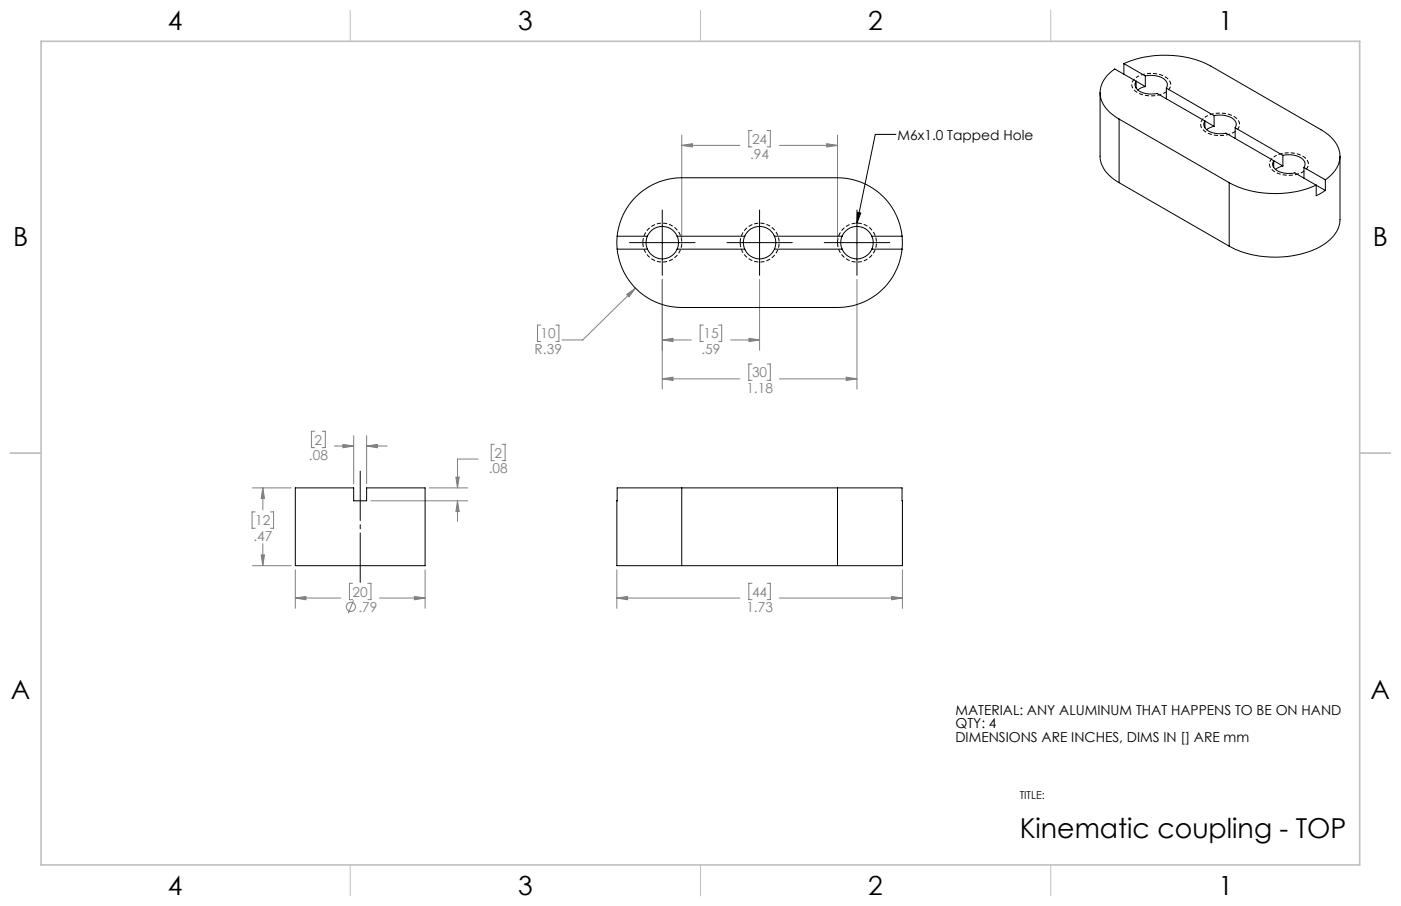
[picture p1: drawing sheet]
<svg xmlns="http://www.w3.org/2000/svg" width="432mm" height="279mm" viewBox="0 0 432 279" stroke-linecap="round" stroke-linejoin="round" font-family="sans-serif">
<g fill="none" stroke="#808080" stroke-width=".31">
<path d="M210.1 41.7v31.9M210.1 44.8h17.9M210.1 44.8l3.3-.5v1zM231.8 40.3h-1v5h1M236.5 40.3h.9v5h-.9M240.2 44.8h17.9M254.8 44.3l3.3 .5-3.3 .5zM258.1 41.7v31.9M193.1 90.8l2.8-1.9-2 2.6zM195.9 88.9l-16.3 15.9h-6.4M204.1 86.2v33.8M234.1 86.2v21.8"/>
<path d="M264.1 86.2v33.8M166.6 100.3h-.9v5h.9M171.3 100.3h1v5h-1M204.1 104.8h8.9M204.1 116.8h23.9M204.1 104.8l3.3-.5v1zM204.1 116.8l3.3-.5v1zM216.8 100.3h-1v5h1M221.5 100.3h.9v5h-.9M225.2 104.8h8.9M230.8 104.3l3.3 .5-3.3 .5zM231.8 112.3h-1v5h1"/>
<path d="M236.5 112.3h.9v5h-.9M240.2 116.8h23.9M260.8 116.3l3.3 .5-3.3 .5zM96.9 133h-.9v5h.9M99.3 133h1v5h-1M103 137.5h6M105.7 137.1l3.3 .4-3.3 .6zM109 134.4v14.8M113 134.4v14.8M113 137.5h6.3M113 137.5l3.3-.4v1zM152.4 137h-1v5.1h1"/>
<path d="M154.7 137h1v5.1h-1M77.8 150.5h11.9M78.7 157.9h-1v5h1M81 150.5v6.7M81 150.5l.5 3.2h-1zM83.4 157.9h.9v5h-.9M114.3 154.4h29.9M132.3 150.5h11.9M140.5 147.1h1l-.5 3.4zM141 154.4v6.4M141 154.4l.5 3.4h-1zM147.4 141.6h-6.4v8.9"/>
<path d="M77.8 174.4h11.9M80.5 171.1h1l-.5 3.3zM81 167.7v6.7M91 175.7v11.9M108.7 179.9h-1v5h1M113.3 179.9h1v5h-1M131 175.7v11.9M190.1 175.7v11.9M231.8 179.9h-1v5h1M236.5 179.9h.9v5h-.9M278.1 175.7v11.9M91 184.4h14.1"/>
<path d="M91 184.4l3.3-.5v1.1zM108.9 185.1l-1.5 4.1M117 184.4h14M127.7 183.9l3.3 .5-3.3 .6zM190.1 184.4h37.9M190.1 184.4l3.3-.5v1.1zM240.2 184.4h37.9M274.8 183.9l3.3 .5-3.3 .6z"/>
<circle cx="108.1" cy="187.2" r="1.4"/>
</g>
<path d="M198.1 74.8a6 6 0 0 1 8.9-5.2 6 6 0 0 1 .3 10.3 6 6 0 0 1-9.2-4.7v-.4M228.1 74.8a6 6 0 0 1 8.9-5.2 6 6 0 0 1 .3 10.3 6 6 0 0 1-9.2-4.7v-.4M258.1 74.8a6 6 0 0 1 8.9-5.2 6 6 0 0 1 .3 10.3 6 6 0 0 1-9.2-4.7v-.4" fill="none" stroke="#000" stroke-width=".31" stroke-dasharray="1.3 .6" stroke-dashoffset="-.1" stroke-linecap="butt"/>
<path d="M350.6 23.7a8.5 8.5 0 0 1 9.8 1.1 2.71 2.71 0 0 1-1.9 4 8.4 8.4 0 0 1-9.3-1.4 2.52 2.52 0 0 1 1.4-3.7M371.8 35.9a8.5 8.5 0 0 1 9.8 1.2 2.71 2.71 0 0 1-1.8 4 8.4 8.4 0 0 1-9.3-1.5 2.52 2.52 0 0 1 1.3-3.7M393 48.1a8.5 8.5 0 0 1 9.8 1.2 2.71 2.71 0 0 1-1.8 4 8.4 8.4 0 0 1-9.3-1.4 2.52 2.52 0 0 1 1.3-3.8" fill="none" stroke="#000" stroke-width=".31" stroke-dasharray="1.3 .6" stroke-dashoffset=".7" stroke-linecap="butt"/>
<path d="M276.1 41.5h-6.3l-5.7 27.3M194 74.8h20.2M204.1 64.8v20.1M224 74.8h20.2M234.1 64.8v20.1M254 74.8h20.2M264.1 64.8v20.1M264.3 65.5l1 .2-1.2 3.1z" fill="none" stroke="#000" stroke-width=".31"/>
<path d="M111 144.1v36.7" fill="none" stroke="#000" stroke-width=".31" stroke-dasharray="15.2 1.3 1.3 1.3" stroke-dashoffset="-1.2"/>
<path d="M108 3.2v9.5M215.9 3.2v9.5M323.8 3.2v9.5M3.1 139.7h9.6M419.1 139.7h9.5M108 266.7v9.6M215.9 266.7v9.6M323.8 266.7v9.6" fill="none" stroke="#c0c0c0" stroke-width=".31"/>
<path d="M12.7 12.7h406.4v254h-406.4z" fill="none" stroke="#c0c0c0" stroke-width=".5"/>
<path d="M190.1 184.4l3.3-.5v1.1zM274.8 183.9l3.3 .5-3.3 .6zM193.1 90.8l.8 .7 2-2.6zM204.1 104.8l3.3-.5v1zM230.8 104.3l3.3 .5-3.3 .5zM204.1 116.8l3.3-.5v1zM260.8 116.3l3.3 .5-3.3 .5zM210.1 44.8l3.3-.5v1zM254.8 44.3l3.3 .5-3.3 .5zM80.5 171.1h1l-.5 3.3zM81 150.5l.5 3.2h-1zM127.7 183.9l3.3 .5-3.3 .6zM91 184.4l3.3-.5v1.1zM141 154.4l.5 3.4h-1zM140.5 147.1h1l-.5 3.4zM113 137.5l3.3-.4v1zM105.7 137.1l3.3 .4-3.3 .6z" fill="#808080"/>
<path d="M264.3 65.5l1 .2-1.2 3.1z" fill="#000"/>
<g fill="none" stroke="#000" stroke-width=".31">
<path d="M346.4 19.6a31.9 31.9 0 0 1 26.8 .8l33.9 19.6a9.5 9.5 0 0 1 5.8 9.3 9.8 9.8 0 0 1-4.4 6.2M346.4 19.6l6.6 3.8M346.4 19.6v3.3M339.1 28.6v19.6a9.8 9.8 0 0 0 5.8 8.1M344.9 36.7l33.9 19.6M344.9 36.7v19.6M350.2 25a2.34 2.34 0 0 0 1.8 3.5 8.2 8.2 0 0 0 4.6 .3l14.8 8.5M350.2 25l-6.6-3.7a8.4 8.4 0 0 0-4.2 9.5 11.6 11.6 0 0 0 5.5 5.9M350.2 25v2.2M350.2 25l2.8 1.7M353 23.4a6.2 6.2 0 0 1 6.7 2l.1 1.1-.3 .7M353 26.7l-1.4 .4-.9 .7"/>
<path d="M353 23.4v3.3M359.5 27.2l14.7 8.5M359.5 27.2v3.2M371.4 37.3a2.17 2.17 0 0 0 1.3 3.2 8.2 8.2 0 0 0 5.2 .6l14.7 8.5M371.4 37.3v2.1M371.4 37.3l2.8 1.6M374.2 35.7a6.3 6.3 0 0 1 6.7 2l.1 .7-.3 1M374.2 38.9l-2.3 1.1M374.2 35.7v3.2M380.7 39.4l14.7 8.5M380.7 39.4v3.3M344.9 56.3l33.9 19.6"/>
<path d="M378.8 56.3a31.9 31.9 0 0 0 26.9 .8M378.8 56.3v19.6M392.6 49.6a2.17 2.17 0 0 0 1.3 3.2 8.2 8.2 0 0 0 5.2 .5l6.6 3.8M392.6 49.6l2.8 1.6M392.6 49.6v2M395.4 47.9a6.2 6.2 0 0 1 6.7 2l.1 1.1-.3 .6M395.4 51.2l-2.3 1M395.4 47.9v3.3M401.9 51.6l6.6 3.9M401.9 51.6v3.3M405.7 57.1v3.3l2.8-1.7M405.7 57.1l2.8 1.6"/>
<path d="M408.5 55.5v3.2M413 48.2v19.6a10.3 10.3 0 0 1-6.3 8.4 31.4 31.4 0 0 1-27.9-.3M190.2 72.8a20 20 0 0 1 19.9-18h48a20 20 0 0 1 19.9 18M190.2 76.8a20 20 0 0 0 19.9 18h48a19.9 19.9 0 0 0 19.9-18M190.2 72.8v4M190.2 72.8h9.3M190.2 76.8h9.3M199.5 72.8a5 5 0 0 1 4.6-3 5 5 0 0 1 4.6 3M199.5 76.8a5 5 0 0 0 4.6 3 5 5 0 0 0 4.6-3M199.5 72.8a4.9 4.9 0 0 0 0 4M208.7 72.8a4.9 4.9 0 0 1 0 4M208.7 72.8h20.9"/>
<path d="M208.7 76.8h20.9M229.6 72.8a5 5 0 0 1 4.5-3 5 5 0 0 1 4.6 3M229.6 76.8a5 5 0 0 0 4.5 3 5 5 0 0 0 4.6-3M229.6 72.8a4.9 4.9 0 0 0 0 4M238.7 72.8a4.9 4.9 0 0 1 0 4M238.7 72.8h20.8M238.7 76.8h20.8M259.5 72.8a5 5 0 0 1 4.6-3 5 5 0 0 1 4.6 3M259.5 76.8a5 5 0 0 0 4.6 3 5 5 0 0 0 4.6-3M259.5 72.8a4.9 4.9 0 0 0 0 4M268.7 72.8a4.9 4.9 0 0 1 0 4M268.7 72.8h9.3"/>
<path d="M268.7 76.8h9.3M278 72.8v4M91 150.5h18v3.9h4v-3.9h18v23.9h-40zM210.1 150.5h-19.9l-.1 3.9v20h20M210.1 150.5v23.9M210.1 150.5h48M258.1 150.5h19.9l.1 3.9v20h-20M258.1 150.5v23.9M210.1 174.4h48"/>
</g>
<text font-size="8.5" x="314.3" y="258.6">Kinematic coupling - TOP</text>
<g font-size="8.1">
<text x="51.7" y="9.3">4</text>
<text x="159.7" y="9.3">3</text>
<text x="267.6" y="9.3">2</text>
<text x="375.6" y="9.3">1</text>
<text x="4" y="76">B</text>
<text x="423.1" y="76">B</text>
<text x="3.3" y="215.7">A</text>
<text x="422.4" y="215.7">A</text>
<text x="51.7" y="276">4</text>
<text x="159.7" y="276">3</text>
<text x="267.6" y="276">2</text>
<text x="375.6" y="276">1</text>
</g>
<g font-size="4.2" fill="#808080">
<text x="231.8" y="44.4">24</text>
<text x="231.2" y="49.1">.94</text>
<text x="166.6" y="104.4">10</text>
<text x="216.8" y="104.4">15</text>
<text x="164.8" y="109.1">R.39</text>
<text x="216.2" y="109.1">.59</text>
<text x="231.8" y="116.4">30</text>
<text x="230" y="121.1">1.18</text>
<text x="97" y="137.1">2</text>
<text x="95.2" y="141.8">.08</text>
<text x="152.4" y="141.1">2</text>
<text x="150.6" y="145.9">.08</text>
<text x="78.7" y="162">12</text>
<text x="78.1" y="166.7">.47</text>
<text x="108.7" y="184">20</text>
<text x="231.8" y="184">44</text>
<text x="110.5" y="188.7">.79</text>
<text x="230" y="188.7">1.73</text>
</g>
<g font-size="4.2">
<text x="276.6" y="43.1">M6x1.0 Tapped Hole</text>
<text x="294.5" y="220.4">MATERIAL: ANY ALUMINUM THAT HAPPENS TO BE ON HAND</text>
<text x="294.5" y="224.6">QTY: 4</text>
<text x="294.5" y="228.8">DIMENSIONS ARE INCHES, DIMS IN [] ARE mm</text>
</g>
<text font-size="3.4" x="314.3" y="246.5">TITLE:</text>
</svg>
